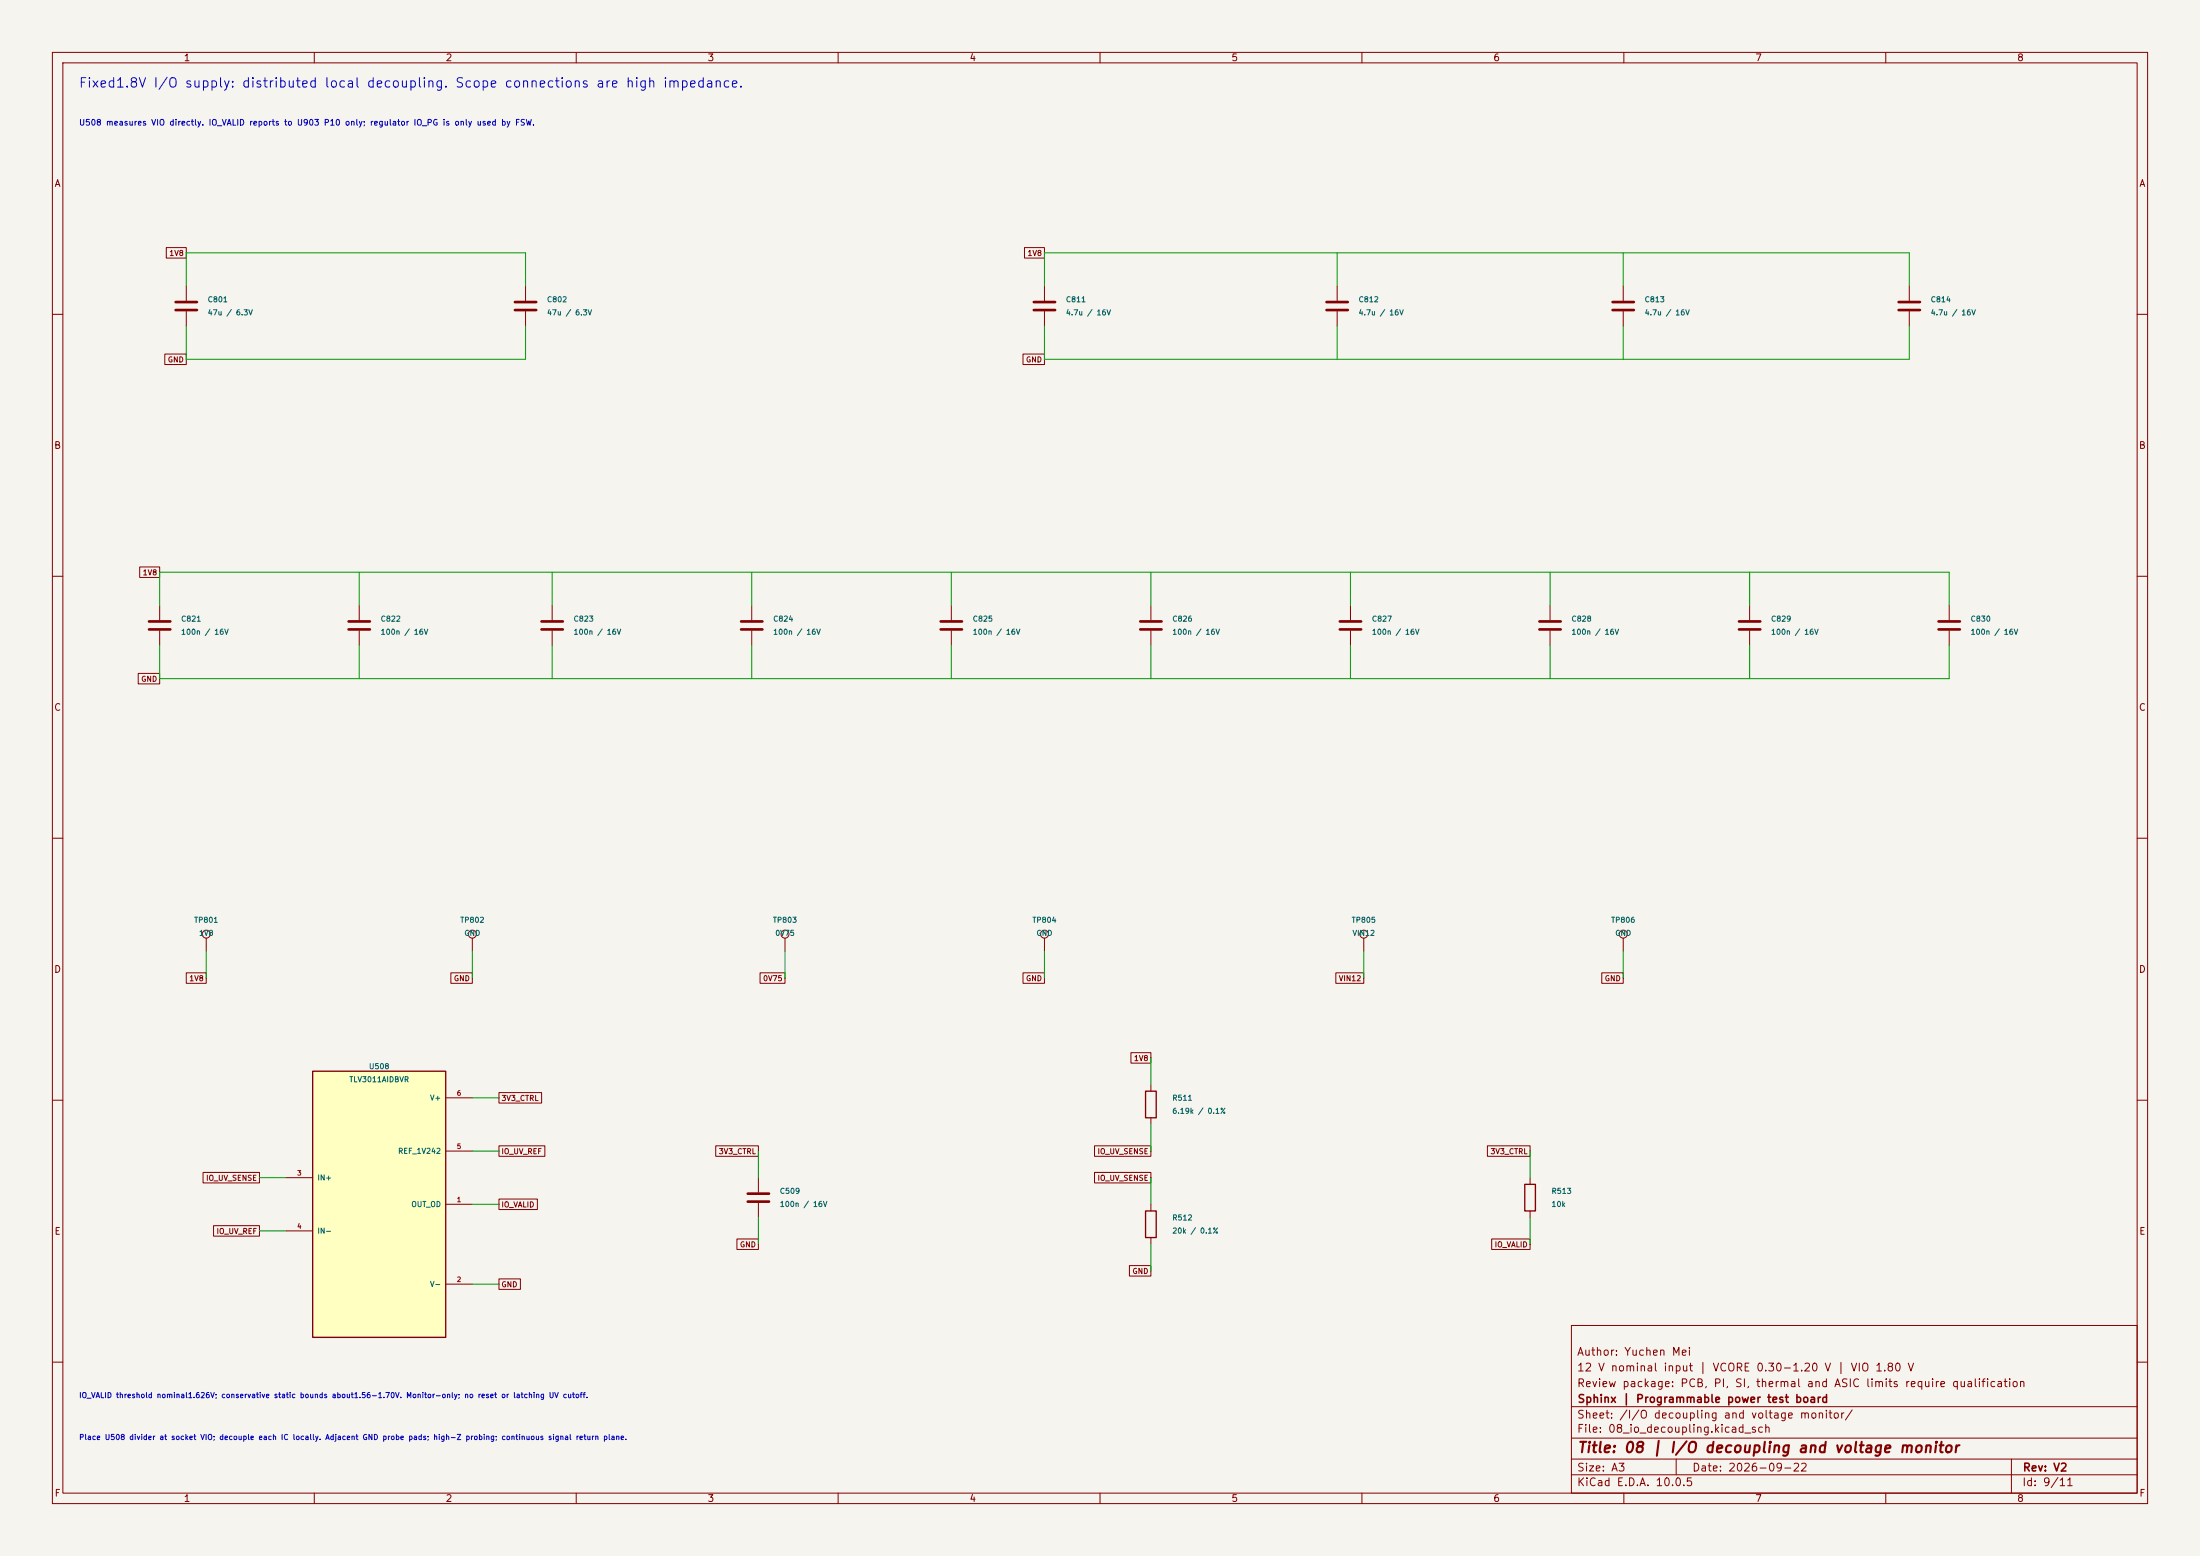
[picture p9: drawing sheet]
(kicad_sch (version 20250114) (generator "eeschema") (generator_version "10.0") (paper "A3")
    (title_block (title "08 | I/O decoupling and voltage monitor") (date "2026-09-22") (rev "V2")
    (company "Sphinx | Programmable power test board")
    (comment 1 "Review package: PCB, PI, SI, thermal and ASIC limits require qualification")
    (comment 2 "12 V nominal input | VCORE 0.30-1.20 V | VIO 1.80 V")
    (comment 3 "Author: Yuchen Mei"))
    (lib_symbols (symbol "Sphinx_V2:Connector__TestPoint"
 (pin_numbers (hide yes))
 (pin_names
  (offset 0.762) (hide yes))
 (exclude_from_sim no)
 (in_bom yes)
 (on_board yes)
 (in_pos_files yes)
 (duplicate_pin_numbers_are_jumpers no)
 (property "Reference" "TP" (at 0 6.858 0) (show_name no) (do_not_autoplace no) (effects (font (size 1.27 1.27))))
 (property "Value" "TestPoint" (at 0 5.08 0) (show_name no) (do_not_autoplace no) (effects (font (size 1.27 1.27))))
 (property "Footprint" "" (at 5.08 0 0) (show_name no) (do_not_autoplace no) (hide yes) (effects (font (size 1.27 1.27))))
 (property "Datasheet" "" (at 5.08 0 0) (show_name no) (do_not_autoplace no) (hide yes) (effects (font (size 1.27 1.27))))
 (property "Description" "test point" (at 0 0 0) (show_name no) (do_not_autoplace no) (hide yes) (effects (font (size 1.27 1.27))))
 (symbol "Connector__TestPoint_0_1"
  (circle (center 0 3.302) (radius 0.762) (stroke (width 0) (type default)) (fill (type none))))
 (symbol "Connector__TestPoint_1_1"
  (pin passive line (at 0 0 90) (length 2.54) (name "1" (effects (font (size 1.27 1.27)))) (number "1" (effects (font (size 1.27 1.27))))))
 (embedded_fonts no))(symbol "Sphinx_V2:Device__C"
 (pin_numbers (hide yes))
 (pin_names
  (offset 0.254))
 (exclude_from_sim no)
 (in_bom yes)
 (on_board yes)
 (in_pos_files yes)
 (duplicate_pin_numbers_are_jumpers no)
 (property "Reference" "C" (at 0.635 2.54 0) (show_name no) (do_not_autoplace no) (effects (font (size 1.27 1.27)) (justify left)))
 (property "Value" "C" (at 0.635 -2.54 0) (show_name no) (do_not_autoplace no) (effects (font (size 1.27 1.27)) (justify left)))
 (property "Footprint" "" (at 0.9652 -3.81 0) (show_name no) (do_not_autoplace no) (hide yes) (effects (font (size 1.27 1.27))))
 (property "Datasheet" "" (at 0 0 0) (show_name no) (do_not_autoplace no) (hide yes) (effects (font (size 1.27 1.27))))
 (property "Description" "Unpolarized capacitor" (at 0 0 0) (show_name no) (do_not_autoplace no) (hide yes) (effects (font (size 1.27 1.27))))
 (symbol "Device__C_0_1"
  (polyline (pts (xy -2.032 0.762) (xy 2.032 0.762)) (stroke (width 0.508) (type default)) (fill (type none)))
  (polyline (pts (xy -2.032 -0.762) (xy 2.032 -0.762)) (stroke (width 0.508) (type default)) (fill (type none))))
 (symbol "Device__C_1_1"
  (pin passive line (at 0 3.81 270) (length 2.794) (name "" (effects (font (size 1.27 1.27)))) (number "1" (effects (font (size 1.27 1.27)))))
  (pin passive line (at 0 -3.81 90) (length 2.794) (name "" (effects (font (size 1.27 1.27)))) (number "2" (effects (font (size 1.27 1.27))))))
 (embedded_fonts no))(symbol "Sphinx_V2:Device__R"
 (pin_numbers (hide yes))
 (pin_names
  (offset 0))
 (exclude_from_sim no)
 (in_bom yes)
 (on_board yes)
 (in_pos_files yes)
 (duplicate_pin_numbers_are_jumpers no)
 (property "Reference" "R" (at 2.032 0 90) (show_name no) (do_not_autoplace no) (effects (font (size 1.27 1.27))))
 (property "Value" "R" (at 0 0 90) (show_name no) (do_not_autoplace no) (effects (font (size 1.27 1.27))))
 (property "Footprint" "" (at -1.778 0 90) (show_name no) (do_not_autoplace no) (hide yes) (effects (font (size 1.27 1.27))))
 (property "Datasheet" "" (at 0 0 0) (show_name no) (do_not_autoplace no) (hide yes) (effects (font (size 1.27 1.27))))
 (property "Description" "Resistor" (at 0 0 0) (show_name no) (do_not_autoplace no) (hide yes) (effects (font (size 1.27 1.27))))
 (symbol "Device__R_0_1"
  (rectangle (start -1.016 -2.54) (end 1.016 2.54) (stroke (width 0.254) (type default)) (fill (type none))))
 (symbol "Device__R_1_1"
  (pin passive line (at 0 3.81 270) (length 1.27) (name "" (effects (font (size 1.27 1.27)))) (number "1" (effects (font (size 1.27 1.27)))))
  (pin passive line (at 0 -3.81 90) (length 1.27) (name "" (effects (font (size 1.27 1.27)))) (number "2" (effects (font (size 1.27 1.27))))))
 (embedded_fonts no))(symbol "Sphinx_V2:TLV3011" (pin_names (offset 0.8)) (exclude_from_sim no) (in_bom yes) (on_board yes)
(property "Reference" "U" (at 0 28.4 0) (effects (font (size 1.0 1.0))  ))
(property "Value" "TLV3011" (at 0 26.4 0) (effects (font (size 1.0 1.0))  ))
(property "Footprint" "" (at 0 0 0) (effects (font (size 1.0 1.0))  (hide yes)))
(property "Datasheet" "" (at 0 0 0) (effects (font (size 1.0 1.0))  (hide yes)))
(property "Description" "" (at 0 0 0) (effects (font (size 1.0 1.0))  (hide yes)))
(symbol "TLV3011_0_1" (rectangle (start -12.7 25.4) (end 12.7 -25.4) (stroke (width 0.254) (type default)) (fill (type background))))
(symbol "TLV3011_1_1"
(pin input line (at -17.78 5.08 0) (length 5.08)  (name "IN+" (effects (font (size 1 1))  )) (number "3" (effects (font (size 0.9 0.9))  )))
(pin input line (at -17.78 -5.08 0) (length 5.08)  (name "IN-" (effects (font (size 1 1))  )) (number "4" (effects (font (size 0.9 0.9))  )))
(pin output line (at 17.78 10.16 180) (length 5.08)  (name "REF_1V242" (effects (font (size 1 1))  )) (number "5" (effects (font (size 0.9 0.9))  )))
(pin open_collector line (at 17.78 0 180) (length 5.08)  (name "OUT_OD" (effects (font (size 1 1))  )) (number "1" (effects (font (size 0.9 0.9))  )))
(pin power_in line (at 17.78 20.32 180) (length 5.08)  (name "V+" (effects (font (size 1 1))  )) (number "6" (effects (font (size 0.9 0.9))  )))
(pin power_in line (at 17.78 -15.24 180) (length 5.08)  (name "V-" (effects (font (size 1 1))  )) (number "2" (effects (font (size 0.9 0.9))  ))))))
    (text "Fixed1.8V I/O supply: distributed local decoupling. Scope connections are high impedance." (at 15 15 0) (effects (font (size 1.8 1.8)) (justify left top) ))
(text "U508 measures VIO directly. IO_VALID reports to U903 P10 only; regulator IO_PG is only used by FSW." (at 15 23 0) (effects (font (size 1.1 1.1)) (justify left top) ))
(symbol (lib_id "Sphinx_V2:Device__C") (at 35.56 58.42 0) (unit 1) (exclude_from_sim no) (in_bom yes) (on_board yes) (dnp no)
(property "Reference" "C801" (at 39.56 57.17 0) (effects (font (size 1.0 1.0)) (justify left) ))
(property "Value" "47u / 6.3V" (at 39.56 59.67 0) (effects (font (size 1.0 1.0)) (justify left) ))
(property "Footprint" "Sphinx_V2:Capacitor_SMD__C_1206_3216Metric" (at 35.56 58.42 0) (effects (font (size 1.0 1.0))  (hide yes)))
(property "Datasheet" "https://www.farnell.com/datasheets/1469229.pdf" (at 35.56 58.42 0) (effects (font (size 1.0 1.0))  (hide yes)))
(property "MPN" "GRM31CR60J476ME19L" (at 35.56 58.42 0) (effects (font (size 1.0 1.0))  (hide yes)))
(property "Description" "47uF +/-20% 6.3V X5R 1206" (at 35.56 58.42 0) (effects (font (size 1.0 1.0))  (hide yes)))
(pin "1")
(pin "2") )
(symbol (lib_id "Sphinx_V2:Device__C") (at 100.33 58.42 0) (unit 1) (exclude_from_sim no) (in_bom yes) (on_board yes) (dnp no)
(property "Reference" "C802" (at 104.33 57.17 0) (effects (font (size 1.0 1.0)) (justify left) ))
(property "Value" "47u / 6.3V" (at 104.33 59.67 0) (effects (font (size 1.0 1.0)) (justify left) ))
(property "Footprint" "Sphinx_V2:Capacitor_SMD__C_1206_3216Metric" (at 100.33 58.42 0) (effects (font (size 1.0 1.0))  (hide yes)))
(property "Datasheet" "https://www.farnell.com/datasheets/1469229.pdf" (at 100.33 58.42 0) (effects (font (size 1.0 1.0))  (hide yes)))
(property "MPN" "GRM31CR60J476ME19L" (at 100.33 58.42 0) (effects (font (size 1.0 1.0))  (hide yes)))
(property "Description" "47uF +/-20% 6.3V X5R 1206" (at 100.33 58.42 0) (effects (font (size 1.0 1.0))  (hide yes)))
(pin "1")
(pin "2") )
(wire (pts (xy 35.56 48.26) (xy 100.33 48.26)) (stroke (width 0) (type default)))
(global_label "1V8" (shape passive) (at 35.56 48.26 180) (effects (font (size 1.0 1.0)) (justify right) ) (property "Intersheetrefs" "${INTERSHEET_REFS}" (at 35.56 48.26 180) (effects (font (size 0.8 0.8))  (hide yes))))
(wire (pts (xy 35.56 54.61) (xy 35.56 48.26)) (stroke (width 0) (type default)))
(wire (pts (xy 100.33 54.61) (xy 100.33 48.26)) (stroke (width 0) (type default)))
(wire (pts (xy 35.56 68.58) (xy 100.33 68.58)) (stroke (width 0) (type default)))
(global_label "GND" (shape passive) (at 35.56 68.58 180) (effects (font (size 1.0 1.0)) (justify right) ) (property "Intersheetrefs" "${INTERSHEET_REFS}" (at 35.56 68.58 180) (effects (font (size 0.8 0.8))  (hide yes))))
(wire (pts (xy 35.56 62.23) (xy 35.56 68.58)) (stroke (width 0) (type default)))
(wire (pts (xy 100.33 62.23) (xy 100.33 68.58)) (stroke (width 0) (type default)))
(symbol (lib_id "Sphinx_V2:Device__C") (at 199.39 58.42 0) (unit 1) (exclude_from_sim no) (in_bom yes) (on_board yes) (dnp no)
(property "Reference" "C811" (at 203.39 57.17 0) (effects (font (size 1.0 1.0)) (justify left) ))
(property "Value" "4.7u / 16V" (at 203.39 59.67 0) (effects (font (size 1.0 1.0)) (justify left) ))
(property "Footprint" "Sphinx_V2:Capacitor_SMD__C_0603_1608Metric" (at 199.39 58.42 0) (effects (font (size 1.0 1.0))  (hide yes)))
(property "Datasheet" "https://product.samsungsem.com/mlcc/CL10A475KO8NNN.do" (at 199.39 58.42 0) (effects (font (size 1.0 1.0))  (hide yes)))
(property "MPN" "CL10A475KO8NNNC" (at 199.39 58.42 0) (effects (font (size 1.0 1.0))  (hide yes)))
(property "Description" "4.7uF +/-10% 16V X5R 0603" (at 199.39 58.42 0) (effects (font (size 1.0 1.0))  (hide yes)))
(pin "1")
(pin "2") )
(symbol (lib_id "Sphinx_V2:Device__C") (at 255.27 58.42 0) (unit 1) (exclude_from_sim no) (in_bom yes) (on_board yes) (dnp no)
(property "Reference" "C812" (at 259.27 57.17 0) (effects (font (size 1.0 1.0)) (justify left) ))
(property "Value" "4.7u / 16V" (at 259.27 59.67 0) (effects (font (size 1.0 1.0)) (justify left) ))
(property "Footprint" "Sphinx_V2:Capacitor_SMD__C_0603_1608Metric" (at 255.27 58.42 0) (effects (font (size 1.0 1.0))  (hide yes)))
(property "Datasheet" "https://product.samsungsem.com/mlcc/CL10A475KO8NNN.do" (at 255.27 58.42 0) (effects (font (size 1.0 1.0))  (hide yes)))
(property "MPN" "CL10A475KO8NNNC" (at 255.27 58.42 0) (effects (font (size 1.0 1.0))  (hide yes)))
(property "Description" "4.7uF +/-10% 16V X5R 0603" (at 255.27 58.42 0) (effects (font (size 1.0 1.0))  (hide yes)))
(pin "1")
(pin "2") )
(symbol (lib_id "Sphinx_V2:Device__C") (at 309.88 58.42 0) (unit 1) (exclude_from_sim no) (in_bom yes) (on_board yes) (dnp no)
(property "Reference" "C813" (at 313.88 57.17 0) (effects (font (size 1.0 1.0)) (justify left) ))
(property "Value" "4.7u / 16V" (at 313.88 59.67 0) (effects (font (size 1.0 1.0)) (justify left) ))
(property "Footprint" "Sphinx_V2:Capacitor_SMD__C_0603_1608Metric" (at 309.88 58.42 0) (effects (font (size 1.0 1.0))  (hide yes)))
(property "Datasheet" "https://product.samsungsem.com/mlcc/CL10A475KO8NNN.do" (at 309.88 58.42 0) (effects (font (size 1.0 1.0))  (hide yes)))
(property "MPN" "CL10A475KO8NNNC" (at 309.88 58.42 0) (effects (font (size 1.0 1.0))  (hide yes)))
(property "Description" "4.7uF +/-10% 16V X5R 0603" (at 309.88 58.42 0) (effects (font (size 1.0 1.0))  (hide yes)))
(pin "1")
(pin "2") )
(symbol (lib_id "Sphinx_V2:Device__C") (at 364.49 58.42 0) (unit 1) (exclude_from_sim no) (in_bom yes) (on_board yes) (dnp no)
(property "Reference" "C814" (at 368.49 57.17 0) (effects (font (size 1.0 1.0)) (justify left) ))
(property "Value" "4.7u / 16V" (at 368.49 59.67 0) (effects (font (size 1.0 1.0)) (justify left) ))
(property "Footprint" "Sphinx_V2:Capacitor_SMD__C_0603_1608Metric" (at 364.49 58.42 0) (effects (font (size 1.0 1.0))  (hide yes)))
(property "Datasheet" "https://product.samsungsem.com/mlcc/CL10A475KO8NNN.do" (at 364.49 58.42 0) (effects (font (size 1.0 1.0))  (hide yes)))
(property "MPN" "CL10A475KO8NNNC" (at 364.49 58.42 0) (effects (font (size 1.0 1.0))  (hide yes)))
(property "Description" "4.7uF +/-10% 16V X5R 0603" (at 364.49 58.42 0) (effects (font (size 1.0 1.0))  (hide yes)))
(pin "1")
(pin "2") )
(wire (pts (xy 199.39 48.26) (xy 364.49 48.26)) (stroke (width 0) (type default)))
(global_label "1V8" (shape passive) (at 199.39 48.26 180) (effects (font (size 1.0 1.0)) (justify right) ) (property "Intersheetrefs" "${INTERSHEET_REFS}" (at 199.39 48.26 180) (effects (font (size 0.8 0.8))  (hide yes))))
(wire (pts (xy 199.39 54.61) (xy 199.39 48.26)) (stroke (width 0) (type default)))
(wire (pts (xy 255.27 54.61) (xy 255.27 48.26)) (stroke (width 0) (type default)))
(junction (at 255.27 48.26) (diameter 0) (color 0 0 0 0))
(wire (pts (xy 309.88 54.61) (xy 309.88 48.26)) (stroke (width 0) (type default)))
(junction (at 309.88 48.26) (diameter 0) (color 0 0 0 0))
(wire (pts (xy 364.49 54.61) (xy 364.49 48.26)) (stroke (width 0) (type default)))
(wire (pts (xy 199.39 68.58) (xy 364.49 68.58)) (stroke (width 0) (type default)))
(global_label "GND" (shape passive) (at 199.39 68.58 180) (effects (font (size 1.0 1.0)) (justify right) ) (property "Intersheetrefs" "${INTERSHEET_REFS}" (at 199.39 68.58 180) (effects (font (size 0.8 0.8))  (hide yes))))
(wire (pts (xy 199.39 62.23) (xy 199.39 68.58)) (stroke (width 0) (type default)))
(wire (pts (xy 255.27 62.23) (xy 255.27 68.58)) (stroke (width 0) (type default)))
(junction (at 255.27 68.58) (diameter 0) (color 0 0 0 0))
(wire (pts (xy 309.88 62.23) (xy 309.88 68.58)) (stroke (width 0) (type default)))
(junction (at 309.88 68.58) (diameter 0) (color 0 0 0 0))
(wire (pts (xy 364.49 62.23) (xy 364.49 68.58)) (stroke (width 0) (type default)))
(symbol (lib_id "Sphinx_V2:Device__C") (at 30.48 119.38 0) (unit 1) (exclude_from_sim no) (in_bom yes) (on_board yes) (dnp no)
(property "Reference" "C821" (at 34.48 118.13 0) (effects (font (size 1.0 1.0)) (justify left) ))
(property "Value" "100n / 16V" (at 34.48 120.63 0) (effects (font (size 1.0 1.0)) (justify left) ))
(property "Footprint" "Sphinx_V2:Capacitor_SMD__C_0402_1005Metric" (at 30.48 119.38 0) (effects (font (size 1.0 1.0))  (hide yes)))
(property "Datasheet" "https://product.samsungsem.com/mlcc/CL05B104KO5NNN.do" (at 30.48 119.38 0) (effects (font (size 1.0 1.0))  (hide yes)))
(property "MPN" "CL05B104KO5NNNC" (at 30.48 119.38 0) (effects (font (size 1.0 1.0))  (hide yes)))
(property "Description" "100nF +/-10% 16V X7R 0402" (at 30.48 119.38 0) (effects (font (size 1.0 1.0))  (hide yes)))
(pin "1")
(pin "2") )
(symbol (lib_id "Sphinx_V2:Device__C") (at 68.58 119.38 0) (unit 1) (exclude_from_sim no) (in_bom yes) (on_board yes) (dnp no)
(property "Reference" "C822" (at 72.58 118.13 0) (effects (font (size 1.0 1.0)) (justify left) ))
(property "Value" "100n / 16V" (at 72.58 120.63 0) (effects (font (size 1.0 1.0)) (justify left) ))
(property "Footprint" "Sphinx_V2:Capacitor_SMD__C_0402_1005Metric" (at 68.58 119.38 0) (effects (font (size 1.0 1.0))  (hide yes)))
(property "Datasheet" "https://product.samsungsem.com/mlcc/CL05B104KO5NNN.do" (at 68.58 119.38 0) (effects (font (size 1.0 1.0))  (hide yes)))
(property "MPN" "CL05B104KO5NNNC" (at 68.58 119.38 0) (effects (font (size 1.0 1.0))  (hide yes)))
(property "Description" "100nF +/-10% 16V X7R 0402" (at 68.58 119.38 0) (effects (font (size 1.0 1.0))  (hide yes)))
(pin "1")
(pin "2") )
(symbol (lib_id "Sphinx_V2:Device__C") (at 105.41 119.38 0) (unit 1) (exclude_from_sim no) (in_bom yes) (on_board yes) (dnp no)
(property "Reference" "C823" (at 109.41 118.13 0) (effects (font (size 1.0 1.0)) (justify left) ))
(property "Value" "100n / 16V" (at 109.41 120.63 0) (effects (font (size 1.0 1.0)) (justify left) ))
(property "Footprint" "Sphinx_V2:Capacitor_SMD__C_0402_1005Metric" (at 105.41 119.38 0) (effects (font (size 1.0 1.0))  (hide yes)))
(property "Datasheet" "https://product.samsungsem.com/mlcc/CL05B104KO5NNN.do" (at 105.41 119.38 0) (effects (font (size 1.0 1.0))  (hide yes)))
(property "MPN" "CL05B104KO5NNNC" (at 105.41 119.38 0) (effects (font (size 1.0 1.0))  (hide yes)))
(property "Description" "100nF +/-10% 16V X7R 0402" (at 105.41 119.38 0) (effects (font (size 1.0 1.0))  (hide yes)))
(pin "1")
(pin "2") )
(symbol (lib_id "Sphinx_V2:Device__C") (at 143.51 119.38 0) (unit 1) (exclude_from_sim no) (in_bom yes) (on_board yes) (dnp no)
(property "Reference" "C824" (at 147.51 118.13 0) (effects (font (size 1.0 1.0)) (justify left) ))
(property "Value" "100n / 16V" (at 147.51 120.63 0) (effects (font (size 1.0 1.0)) (justify left) ))
(property "Footprint" "Sphinx_V2:Capacitor_SMD__C_0402_1005Metric" (at 143.51 119.38 0) (effects (font (size 1.0 1.0))  (hide yes)))
(property "Datasheet" "https://product.samsungsem.com/mlcc/CL05B104KO5NNN.do" (at 143.51 119.38 0) (effects (font (size 1.0 1.0))  (hide yes)))
(property "MPN" "CL05B104KO5NNNC" (at 143.51 119.38 0) (effects (font (size 1.0 1.0))  (hide yes)))
(property "Description" "100nF +/-10% 16V X7R 0402" (at 143.51 119.38 0) (effects (font (size 1.0 1.0))  (hide yes)))
(pin "1")
(pin "2") )
(symbol (lib_id "Sphinx_V2:Device__C") (at 181.61 119.38 0) (unit 1) (exclude_from_sim no) (in_bom yes) (on_board yes) (dnp no)
(property "Reference" "C825" (at 185.61 118.13 0) (effects (font (size 1.0 1.0)) (justify left) ))
(property "Value" "100n / 16V" (at 185.61 120.63 0) (effects (font (size 1.0 1.0)) (justify left) ))
(property "Footprint" "Sphinx_V2:Capacitor_SMD__C_0402_1005Metric" (at 181.61 119.38 0) (effects (font (size 1.0 1.0))  (hide yes)))
(property "Datasheet" "https://product.samsungsem.com/mlcc/CL05B104KO5NNN.do" (at 181.61 119.38 0) (effects (font (size 1.0 1.0))  (hide yes)))
(property "MPN" "CL05B104KO5NNNC" (at 181.61 119.38 0) (effects (font (size 1.0 1.0))  (hide yes)))
(property "Description" "100nF +/-10% 16V X7R 0402" (at 181.61 119.38 0) (effects (font (size 1.0 1.0))  (hide yes)))
(pin "1")
(pin "2") )
(symbol (lib_id "Sphinx_V2:Device__C") (at 219.71 119.38 0) (unit 1) (exclude_from_sim no) (in_bom yes) (on_board yes) (dnp no)
(property "Reference" "C826" (at 223.71 118.13 0) (effects (font (size 1.0 1.0)) (justify left) ))
(property "Value" "100n / 16V" (at 223.71 120.63 0) (effects (font (size 1.0 1.0)) (justify left) ))
(property "Footprint" "Sphinx_V2:Capacitor_SMD__C_0402_1005Metric" (at 219.71 119.38 0) (effects (font (size 1.0 1.0))  (hide yes)))
(property "Datasheet" "https://product.samsungsem.com/mlcc/CL05B104KO5NNN.do" (at 219.71 119.38 0) (effects (font (size 1.0 1.0))  (hide yes)))
(property "MPN" "CL05B104KO5NNNC" (at 219.71 119.38 0) (effects (font (size 1.0 1.0))  (hide yes)))
(property "Description" "100nF +/-10% 16V X7R 0402" (at 219.71 119.38 0) (effects (font (size 1.0 1.0))  (hide yes)))
(pin "1")
(pin "2") )
(symbol (lib_id "Sphinx_V2:Device__C") (at 257.81 119.38 0) (unit 1) (exclude_from_sim no) (in_bom yes) (on_board yes) (dnp no)
(property "Reference" "C827" (at 261.81 118.13 0) (effects (font (size 1.0 1.0)) (justify left) ))
(property "Value" "100n / 16V" (at 261.81 120.63 0) (effects (font (size 1.0 1.0)) (justify left) ))
(property "Footprint" "Sphinx_V2:Capacitor_SMD__C_0402_1005Metric" (at 257.81 119.38 0) (effects (font (size 1.0 1.0))  (hide yes)))
(property "Datasheet" "https://product.samsungsem.com/mlcc/CL05B104KO5NNN.do" (at 257.81 119.38 0) (effects (font (size 1.0 1.0))  (hide yes)))
(property "MPN" "CL05B104KO5NNNC" (at 257.81 119.38 0) (effects (font (size 1.0 1.0))  (hide yes)))
(property "Description" "100nF +/-10% 16V X7R 0402" (at 257.81 119.38 0) (effects (font (size 1.0 1.0))  (hide yes)))
(pin "1")
(pin "2") )
(symbol (lib_id "Sphinx_V2:Device__C") (at 295.91 119.38 0) (unit 1) (exclude_from_sim no) (in_bom yes) (on_board yes) (dnp no)
(property "Reference" "C828" (at 299.91 118.13 0) (effects (font (size 1.0 1.0)) (justify left) ))
(property "Value" "100n / 16V" (at 299.91 120.63 0) (effects (font (size 1.0 1.0)) (justify left) ))
(property "Footprint" "Sphinx_V2:Capacitor_SMD__C_0402_1005Metric" (at 295.91 119.38 0) (effects (font (size 1.0 1.0))  (hide yes)))
(property "Datasheet" "https://product.samsungsem.com/mlcc/CL05B104KO5NNN.do" (at 295.91 119.38 0) (effects (font (size 1.0 1.0))  (hide yes)))
(property "MPN" "CL05B104KO5NNNC" (at 295.91 119.38 0) (effects (font (size 1.0 1.0))  (hide yes)))
(property "Description" "100nF +/-10% 16V X7R 0402" (at 295.91 119.38 0) (effects (font (size 1.0 1.0))  (hide yes)))
(pin "1")
(pin "2") )
(symbol (lib_id "Sphinx_V2:Device__C") (at 334.01 119.38 0) (unit 1) (exclude_from_sim no) (in_bom yes) (on_board yes) (dnp no)
(property "Reference" "C829" (at 338.01 118.13 0) (effects (font (size 1.0 1.0)) (justify left) ))
(property "Value" "100n / 16V" (at 338.01 120.63 0) (effects (font (size 1.0 1.0)) (justify left) ))
(property "Footprint" "Sphinx_V2:Capacitor_SMD__C_0402_1005Metric" (at 334.01 119.38 0) (effects (font (size 1.0 1.0))  (hide yes)))
(property "Datasheet" "https://product.samsungsem.com/mlcc/CL05B104KO5NNN.do" (at 334.01 119.38 0) (effects (font (size 1.0 1.0))  (hide yes)))
(property "MPN" "CL05B104KO5NNNC" (at 334.01 119.38 0) (effects (font (size 1.0 1.0))  (hide yes)))
(property "Description" "100nF +/-10% 16V X7R 0402" (at 334.01 119.38 0) (effects (font (size 1.0 1.0))  (hide yes)))
(pin "1")
(pin "2") )
(symbol (lib_id "Sphinx_V2:Device__C") (at 372.11 119.38 0) (unit 1) (exclude_from_sim no) (in_bom yes) (on_board yes) (dnp no)
(property "Reference" "C830" (at 376.11 118.13 0) (effects (font (size 1.0 1.0)) (justify left) ))
(property "Value" "100n / 16V" (at 376.11 120.63 0) (effects (font (size 1.0 1.0)) (justify left) ))
(property "Footprint" "Sphinx_V2:Capacitor_SMD__C_0402_1005Metric" (at 372.11 119.38 0) (effects (font (size 1.0 1.0))  (hide yes)))
(property "Datasheet" "https://product.samsungsem.com/mlcc/CL05B104KO5NNN.do" (at 372.11 119.38 0) (effects (font (size 1.0 1.0))  (hide yes)))
(property "MPN" "CL05B104KO5NNNC" (at 372.11 119.38 0) (effects (font (size 1.0 1.0))  (hide yes)))
(property "Description" "100nF +/-10% 16V X7R 0402" (at 372.11 119.38 0) (effects (font (size 1.0 1.0))  (hide yes)))
(pin "1")
(pin "2") )
(wire (pts (xy 30.48 109.22) (xy 372.11 109.22)) (stroke (width 0) (type default)))
(global_label "1V8" (shape passive) (at 30.48 109.22 180) (effects (font (size 1.0 1.0)) (justify right) ) (property "Intersheetrefs" "${INTERSHEET_REFS}" (at 30.48 109.22 180) (effects (font (size 0.8 0.8))  (hide yes))))
(wire (pts (xy 30.48 115.57) (xy 30.48 109.22)) (stroke (width 0) (type default)))
(wire (pts (xy 68.58 115.57) (xy 68.58 109.22)) (stroke (width 0) (type default)))
(junction (at 68.58 109.22) (diameter 0) (color 0 0 0 0))
(wire (pts (xy 105.41 115.57) (xy 105.41 109.22)) (stroke (width 0) (type default)))
(junction (at 105.41 109.22) (diameter 0) (color 0 0 0 0))
(wire (pts (xy 143.51 115.57) (xy 143.51 109.22)) (stroke (width 0) (type default)))
(junction (at 143.51 109.22) (diameter 0) (color 0 0 0 0))
(wire (pts (xy 181.61 115.57) (xy 181.61 109.22)) (stroke (width 0) (type default)))
(junction (at 181.61 109.22) (diameter 0) (color 0 0 0 0))
(wire (pts (xy 219.71 115.57) (xy 219.71 109.22)) (stroke (width 0) (type default)))
(junction (at 219.71 109.22) (diameter 0) (color 0 0 0 0))
(wire (pts (xy 257.81 115.57) (xy 257.81 109.22)) (stroke (width 0) (type default)))
(junction (at 257.81 109.22) (diameter 0) (color 0 0 0 0))
(wire (pts (xy 295.91 115.57) (xy 295.91 109.22)) (stroke (width 0) (type default)))
(junction (at 295.91 109.22) (diameter 0) (color 0 0 0 0))
(wire (pts (xy 334.01 115.57) (xy 334.01 109.22)) (stroke (width 0) (type default)))
(junction (at 334.01 109.22) (diameter 0) (color 0 0 0 0))
(wire (pts (xy 372.11 115.57) (xy 372.11 109.22)) (stroke (width 0) (type default)))
(wire (pts (xy 30.48 129.54) (xy 372.11 129.54)) (stroke (width 0) (type default)))
(global_label "GND" (shape passive) (at 30.48 129.54 180) (effects (font (size 1.0 1.0)) (justify right) ) (property "Intersheetrefs" "${INTERSHEET_REFS}" (at 30.48 129.54 180) (effects (font (size 0.8 0.8))  (hide yes))))
(wire (pts (xy 30.48 123.19) (xy 30.48 129.54)) (stroke (width 0) (type default)))
(wire (pts (xy 68.58 123.19) (xy 68.58 129.54)) (stroke (width 0) (type default)))
(junction (at 68.58 129.54) (diameter 0) (color 0 0 0 0))
(wire (pts (xy 105.41 123.19) (xy 105.41 129.54)) (stroke (width 0) (type default)))
(junction (at 105.41 129.54) (diameter 0) (color 0 0 0 0))
(wire (pts (xy 143.51 123.19) (xy 143.51 129.54)) (stroke (width 0) (type default)))
(junction (at 143.51 129.54) (diameter 0) (color 0 0 0 0))
(wire (pts (xy 181.61 123.19) (xy 181.61 129.54)) (stroke (width 0) (type default)))
(junction (at 181.61 129.54) (diameter 0) (color 0 0 0 0))
(wire (pts (xy 219.71 123.19) (xy 219.71 129.54)) (stroke (width 0) (type default)))
(junction (at 219.71 129.54) (diameter 0) (color 0 0 0 0))
(wire (pts (xy 257.81 123.19) (xy 257.81 129.54)) (stroke (width 0) (type default)))
(junction (at 257.81 129.54) (diameter 0) (color 0 0 0 0))
(wire (pts (xy 295.91 123.19) (xy 295.91 129.54)) (stroke (width 0) (type default)))
(junction (at 295.91 129.54) (diameter 0) (color 0 0 0 0))
(wire (pts (xy 334.01 123.19) (xy 334.01 129.54)) (stroke (width 0) (type default)))
(junction (at 334.01 129.54) (diameter 0) (color 0 0 0 0))
(wire (pts (xy 372.11 123.19) (xy 372.11 129.54)) (stroke (width 0) (type default)))
(symbol (lib_id "Sphinx_V2:Connector__TestPoint") (at 39.37 181.61 0) (unit 1) (exclude_from_sim no) (in_bom yes) (on_board yes) (dnp no)
(property "Reference" "TP801" (at 39.37 175.61 0) (effects (font (size 1.0 1.0))  ))
(property "Value" "1V8" (at 39.37 178.11 0) (effects (font (size 1.0 1.0))  ))
(property "Footprint" "Sphinx_V2:TestPoint__TestPoint_Pad_D1.0mm" (at 39.37 181.61 0) (effects (font (size 1.0 1.0))  (hide yes)))
(property "Datasheet" "" (at 39.37 181.61 0) (effects (font (size 1.0 1.0))  (hide yes)))
(property "MPN" "" (at 39.37 181.61 0) (effects (font (size 1.0 1.0))  (hide yes)))
(property "Description" "" (at 39.37 181.61 0) (effects (font (size 1.0 1.0))  (hide yes)))
(pin "1") )
(wire (pts (xy 39.37 181.61) (xy 39.37 186.69)) (stroke (width 0) (type default)))
(global_label "1V8" (shape passive) (at 39.37 186.69 180) (effects (font (size 1.0 1.0)) (justify right) ) (property "Intersheetrefs" "${INTERSHEET_REFS}" (at 39.37 186.69 180) (effects (font (size 0.8 0.8))  (hide yes))))
(symbol (lib_id "Sphinx_V2:Connector__TestPoint") (at 90.17 181.61 0) (unit 1) (exclude_from_sim no) (in_bom yes) (on_board yes) (dnp no)
(property "Reference" "TP802" (at 90.17 175.61 0) (effects (font (size 1.0 1.0))  ))
(property "Value" "GND" (at 90.17 178.11 0) (effects (font (size 1.0 1.0))  ))
(property "Footprint" "Sphinx_V2:TestPoint__TestPoint_Pad_D1.0mm" (at 90.17 181.61 0) (effects (font (size 1.0 1.0))  (hide yes)))
(property "Datasheet" "" (at 90.17 181.61 0) (effects (font (size 1.0 1.0))  (hide yes)))
(property "MPN" "" (at 90.17 181.61 0) (effects (font (size 1.0 1.0))  (hide yes)))
(property "Description" "" (at 90.17 181.61 0) (effects (font (size 1.0 1.0))  (hide yes)))
(pin "1") )
(wire (pts (xy 90.17 181.61) (xy 90.17 186.69)) (stroke (width 0) (type default)))
(global_label "GND" (shape passive) (at 90.17 186.69 180) (effects (font (size 1.0 1.0)) (justify right) ) (property "Intersheetrefs" "${INTERSHEET_REFS}" (at 90.17 186.69 180) (effects (font (size 0.8 0.8))  (hide yes))))
(symbol (lib_id "Sphinx_V2:Connector__TestPoint") (at 149.86 181.61 0) (unit 1) (exclude_from_sim no) (in_bom yes) (on_board yes) (dnp no)
(property "Reference" "TP803" (at 149.86 175.61 0) (effects (font (size 1.0 1.0))  ))
(property "Value" "0V75" (at 149.86 178.11 0) (effects (font (size 1.0 1.0))  ))
(property "Footprint" "Sphinx_V2:TestPoint__TestPoint_Pad_D1.0mm" (at 149.86 181.61 0) (effects (font (size 1.0 1.0))  (hide yes)))
(property "Datasheet" "" (at 149.86 181.61 0) (effects (font (size 1.0 1.0))  (hide yes)))
(property "MPN" "" (at 149.86 181.61 0) (effects (font (size 1.0 1.0))  (hide yes)))
(property "Description" "" (at 149.86 181.61 0) (effects (font (size 1.0 1.0))  (hide yes)))
(pin "1") )
(wire (pts (xy 149.86 181.61) (xy 149.86 186.69)) (stroke (width 0) (type default)))
(global_label "0V75" (shape passive) (at 149.86 186.69 180) (effects (font (size 1.0 1.0)) (justify right) ) (property "Intersheetrefs" "${INTERSHEET_REFS}" (at 149.86 186.69 180) (effects (font (size 0.8 0.8))  (hide yes))))
(symbol (lib_id "Sphinx_V2:Connector__TestPoint") (at 199.39 181.61 0) (unit 1) (exclude_from_sim no) (in_bom yes) (on_board yes) (dnp no)
(property "Reference" "TP804" (at 199.39 175.61 0) (effects (font (size 1.0 1.0))  ))
(property "Value" "GND" (at 199.39 178.11 0) (effects (font (size 1.0 1.0))  ))
(property "Footprint" "Sphinx_V2:TestPoint__TestPoint_Pad_D1.0mm" (at 199.39 181.61 0) (effects (font (size 1.0 1.0))  (hide yes)))
(property "Datasheet" "" (at 199.39 181.61 0) (effects (font (size 1.0 1.0))  (hide yes)))
(property "MPN" "" (at 199.39 181.61 0) (effects (font (size 1.0 1.0))  (hide yes)))
(property "Description" "" (at 199.39 181.61 0) (effects (font (size 1.0 1.0))  (hide yes)))
(pin "1") )
(wire (pts (xy 199.39 181.61) (xy 199.39 186.69)) (stroke (width 0) (type default)))
(global_label "GND" (shape passive) (at 199.39 186.69 180) (effects (font (size 1.0 1.0)) (justify right) ) (property "Intersheetrefs" "${INTERSHEET_REFS}" (at 199.39 186.69 180) (effects (font (size 0.8 0.8))  (hide yes))))
(symbol (lib_id "Sphinx_V2:Connector__TestPoint") (at 260.35 181.61 0) (unit 1) (exclude_from_sim no) (in_bom yes) (on_board yes) (dnp no)
(property "Reference" "TP805" (at 260.35 175.61 0) (effects (font (size 1.0 1.0))  ))
(property "Value" "VIN12" (at 260.35 178.11 0) (effects (font (size 1.0 1.0))  ))
(property "Footprint" "Sphinx_V2:TestPoint__TestPoint_Pad_D1.0mm" (at 260.35 181.61 0) (effects (font (size 1.0 1.0))  (hide yes)))
(property "Datasheet" "" (at 260.35 181.61 0) (effects (font (size 1.0 1.0))  (hide yes)))
(property "MPN" "" (at 260.35 181.61 0) (effects (font (size 1.0 1.0))  (hide yes)))
(property "Description" "" (at 260.35 181.61 0) (effects (font (size 1.0 1.0))  (hide yes)))
(pin "1") )
(wire (pts (xy 260.35 181.61) (xy 260.35 186.69)) (stroke (width 0) (type default)))
(global_label "VIN12" (shape passive) (at 260.35 186.69 180) (effects (font (size 1.0 1.0)) (justify right) ) (property "Intersheetrefs" "${INTERSHEET_REFS}" (at 260.35 186.69 180) (effects (font (size 0.8 0.8))  (hide yes))))
(symbol (lib_id "Sphinx_V2:Connector__TestPoint") (at 309.88 181.61 0) (unit 1) (exclude_from_sim no) (in_bom yes) (on_board yes) (dnp no)
(property "Reference" "TP806" (at 309.88 175.61 0) (effects (font (size 1.0 1.0))  ))
(property "Value" "GND" (at 309.88 178.11 0) (effects (font (size 1.0 1.0))  ))
(property "Footprint" "Sphinx_V2:TestPoint__TestPoint_Pad_D1.0mm" (at 309.88 181.61 0) (effects (font (size 1.0 1.0))  (hide yes)))
(property "Datasheet" "" (at 309.88 181.61 0) (effects (font (size 1.0 1.0))  (hide yes)))
(property "MPN" "" (at 309.88 181.61 0) (effects (font (size 1.0 1.0))  (hide yes)))
(property "Description" "" (at 309.88 181.61 0) (effects (font (size 1.0 1.0))  (hide yes)))
(pin "1") )
(wire (pts (xy 309.88 181.61) (xy 309.88 186.69)) (stroke (width 0) (type default)))
(global_label "GND" (shape passive) (at 309.88 186.69 180) (effects (font (size 1.0 1.0)) (justify right) ) (property "Intersheetrefs" "${INTERSHEET_REFS}" (at 309.88 186.69 180) (effects (font (size 0.8 0.8))  (hide yes))))
(symbol (lib_id "Sphinx_V2:TLV3011") (at 72.39 229.87 0) (unit 1) (exclude_from_sim no) (in_bom yes) (on_board yes) (dnp no)
(property "Reference" "U508" (at 72.39 203.55 0) (effects (font (size 1.0 1.0))  ))
(property "Value" "TLV3011AIDBVR" (at 72.39 206.05 0) (effects (font (size 1.0 1.0))  ))
(property "Footprint" "Sphinx_V2:Package_TO_SOT_SMD__SOT-23-6" (at 72.39 229.87 0) (effects (font (size 1.0 1.0))  (hide yes)))
(property "Datasheet" "https://www.ti.com/lit/ds/symlink/tlv3011.pdf" (at 72.39 229.87 0) (effects (font (size 1.0 1.0))  (hide yes)))
(property "MPN" "TLV3011AIDBVR" (at 72.39 229.87 0) (effects (font (size 1.0 1.0))  (hide yes)))
(property "Description" "Independent VIO monitor to U903 P10 only, nominal1.626V; no reset or hardware shutdown action | 1.8-5.5V comparator, OPEN-DRAIN, 1.242V reference; DBV SOT23-6" (at 72.39 229.87 0) (effects (font (size 1.0 1.0))  (hide yes)))
(pin "3")
(pin "4")
(pin "5")
(pin "1")
(pin "6")
(pin "2") )
(wire (pts (xy 54.61 224.79) (xy 49.53 224.79)) (stroke (width 0) (type default)))
(global_label "IO_UV_SENSE" (shape passive) (at 49.53 224.79 180) (effects (font (size 1.0 1.0)) (justify right) ) (property "Intersheetrefs" "${INTERSHEET_REFS}" (at 49.53 224.79 180) (effects (font (size 0.8 0.8))  (hide yes))))
(wire (pts (xy 54.61 234.95) (xy 49.53 234.95)) (stroke (width 0) (type default)))
(global_label "IO_UV_REF" (shape passive) (at 49.53 234.95 180) (effects (font (size 1.0 1.0)) (justify right) ) (property "Intersheetrefs" "${INTERSHEET_REFS}" (at 49.53 234.95 180) (effects (font (size 0.8 0.8))  (hide yes))))
(wire (pts (xy 90.17 219.71) (xy 95.25 219.71)) (stroke (width 0) (type default)))
(global_label "IO_UV_REF" (shape passive) (at 95.25 219.71 0) (effects (font (size 1.0 1.0)) (justify left) ) (property "Intersheetrefs" "${INTERSHEET_REFS}" (at 95.25 219.71 0) (effects (font (size 0.8 0.8))  (hide yes))))
(wire (pts (xy 90.17 229.87) (xy 95.25 229.87)) (stroke (width 0) (type default)))
(global_label "IO_VALID" (shape passive) (at 95.25 229.87 0) (effects (font (size 1.0 1.0)) (justify left) ) (property "Intersheetrefs" "${INTERSHEET_REFS}" (at 95.25 229.87 0) (effects (font (size 0.8 0.8))  (hide yes))))
(wire (pts (xy 90.17 209.55) (xy 95.25 209.55)) (stroke (width 0) (type default)))
(global_label "3V3_CTRL" (shape passive) (at 95.25 209.55 0) (effects (font (size 1.0 1.0)) (justify left) ) (property "Intersheetrefs" "${INTERSHEET_REFS}" (at 95.25 209.55 0) (effects (font (size 0.8 0.8))  (hide yes))))
(wire (pts (xy 90.17 245.11) (xy 95.25 245.11)) (stroke (width 0) (type default)))
(global_label "GND" (shape passive) (at 95.25 245.11 0) (effects (font (size 1.0 1.0)) (justify left) ) (property "Intersheetrefs" "${INTERSHEET_REFS}" (at 95.25 245.11 0) (effects (font (size 0.8 0.8))  (hide yes))))
(symbol (lib_id "Sphinx_V2:Device__C") (at 144.78 228.6 0) (unit 1) (exclude_from_sim no) (in_bom yes) (on_board yes) (dnp no)
(property "Reference" "C509" (at 148.78 227.35 0) (effects (font (size 1.0 1.0)) (justify left) ))
(property "Value" "100n / 16V" (at 148.78 229.85 0) (effects (font (size 1.0 1.0)) (justify left) ))
(property "Footprint" "Sphinx_V2:Capacitor_SMD__C_0402_1005Metric" (at 144.78 228.6 0) (effects (font (size 1.0 1.0))  (hide yes)))
(property "Datasheet" "https://product.samsungsem.com/mlcc/CL05B104KO5NNN.do" (at 144.78 228.6 0) (effects (font (size 1.0 1.0))  (hide yes)))
(property "MPN" "CL05B104KO5NNNC" (at 144.78 228.6 0) (effects (font (size 1.0 1.0))  (hide yes)))
(property "Description" "100nF +/-10% 16V X7R 0402" (at 144.78 228.6 0) (effects (font (size 1.0 1.0))  (hide yes)))
(pin "1")
(pin "2") )
(wire (pts (xy 144.78 224.79) (xy 144.78 219.71)) (stroke (width 0) (type default)))
(global_label "3V3_CTRL" (shape passive) (at 144.78 219.71 180) (effects (font (size 1.0 1.0)) (justify right) ) (property "Intersheetrefs" "${INTERSHEET_REFS}" (at 144.78 219.71 180) (effects (font (size 0.8 0.8))  (hide yes))))
(wire (pts (xy 144.78 232.41) (xy 144.78 237.49)) (stroke (width 0) (type default)))
(global_label "GND" (shape passive) (at 144.78 237.49 180) (effects (font (size 1.0 1.0)) (justify right) ) (property "Intersheetrefs" "${INTERSHEET_REFS}" (at 144.78 237.49 180) (effects (font (size 0.8 0.8))  (hide yes))))
(symbol (lib_id "Sphinx_V2:Device__R") (at 219.71 210.82 0) (unit 1) (exclude_from_sim no) (in_bom yes) (on_board yes) (dnp no)
(property "Reference" "R511" (at 223.71 209.57 0) (effects (font (size 1.0 1.0)) (justify left) ))
(property "Value" "6.19k / 0.1%" (at 223.71 212.07 0) (effects (font (size 1.0 1.0)) (justify left) ))
(property "Footprint" "Sphinx_V2:Resistor_SMD__R_0603_1608Metric" (at 219.71 210.82 0) (effects (font (size 1.0 1.0))  (hide yes)))
(property "Datasheet" "https://yageogroup.com/component-documentation/download/specsheet/RT0603BRD076K19L" (at 219.71 210.82 0) (effects (font (size 1.0 1.0))  (hide yes)))
(property "MPN" "RT0603BRD076K19L" (at 219.71 210.82 0) (effects (font (size 1.0 1.0))  (hide yes)))
(property "Description" "0.1%; IO_VALID rises at1.242*(1+6.19/20)=1.626V nominal | 6.19kOhm +/-0.1% 0.1W 0603 thin film; 25ppm/C" (at 219.71 210.82 0) (effects (font (size 1.0 1.0))  (hide yes)))
(pin "1")
(pin "2") )
(wire (pts (xy 219.71 207.01) (xy 219.71 201.93)) (stroke (width 0) (type default)))
(global_label "1V8" (shape passive) (at 219.71 201.93 180) (effects (font (size 1.0 1.0)) (justify right) ) (property "Intersheetrefs" "${INTERSHEET_REFS}" (at 219.71 201.93 180) (effects (font (size 0.8 0.8))  (hide yes))))
(wire (pts (xy 219.71 214.63) (xy 219.71 219.71)) (stroke (width 0) (type default)))
(global_label "IO_UV_SENSE" (shape passive) (at 219.71 219.71 180) (effects (font (size 1.0 1.0)) (justify right) ) (property "Intersheetrefs" "${INTERSHEET_REFS}" (at 219.71 219.71 180) (effects (font (size 0.8 0.8))  (hide yes))))
(symbol (lib_id "Sphinx_V2:Device__R") (at 219.71 233.68 0) (unit 1) (exclude_from_sim no) (in_bom yes) (on_board yes) (dnp no)
(property "Reference" "R512" (at 223.71 232.43 0) (effects (font (size 1.0 1.0)) (justify left) ))
(property "Value" "20k / 0.1%" (at 223.71 234.93 0) (effects (font (size 1.0 1.0)) (justify left) ))
(property "Footprint" "Sphinx_V2:Resistor_SMD__R_0603_1608Metric" (at 219.71 233.68 0) (effects (font (size 1.0 1.0))  (hide yes)))
(property "Datasheet" "https://yageogroup.com/component-documentation/download/specsheet/RT0603BRD0720KL" (at 219.71 233.68 0) (effects (font (size 1.0 1.0))  (hide yes)))
(property "MPN" "RT0603BRD0720KL" (at 219.71 233.68 0) (effects (font (size 1.0 1.0))  (hide yes)))
(property "Description" "0.1%; IO_VALID rises at1.242*(1+6.19/20)=1.626V nominal | 20kOhm +/-0.1% 0.1W 0603 thin film; 25ppm/C" (at 219.71 233.68 0) (effects (font (size 1.0 1.0))  (hide yes)))
(pin "1")
(pin "2") )
(wire (pts (xy 219.71 229.87) (xy 219.71 224.79)) (stroke (width 0) (type default)))
(global_label "IO_UV_SENSE" (shape passive) (at 219.71 224.79 180) (effects (font (size 1.0 1.0)) (justify right) ) (property "Intersheetrefs" "${INTERSHEET_REFS}" (at 219.71 224.79 180) (effects (font (size 0.8 0.8))  (hide yes))))
(wire (pts (xy 219.71 237.49) (xy 219.71 242.57)) (stroke (width 0) (type default)))
(global_label "GND" (shape passive) (at 219.71 242.57 180) (effects (font (size 1.0 1.0)) (justify right) ) (property "Intersheetrefs" "${INTERSHEET_REFS}" (at 219.71 242.57 180) (effects (font (size 0.8 0.8))  (hide yes))))
(symbol (lib_id "Sphinx_V2:Device__R") (at 292.1 228.6 0) (unit 1) (exclude_from_sim no) (in_bom yes) (on_board yes) (dnp no)
(property "Reference" "R513" (at 296.1 227.35 0) (effects (font (size 1.0 1.0)) (justify left) ))
(property "Value" "10k" (at 296.1 229.85 0) (effects (font (size 1.0 1.0)) (justify left) ))
(property "Footprint" "Sphinx_V2:Resistor_SMD__R_0603_1608Metric" (at 292.1 228.6 0) (effects (font (size 1.0 1.0))  (hide yes)))
(property "Datasheet" "https://yageogroup.com/component-documentation/download/specsheet/RC0603FR-0710KL" (at 292.1 228.6 0) (effects (font (size 1.0 1.0))  (hide yes)))
(property "MPN" "RC0603FR-0710KL" (at 292.1 228.6 0) (effects (font (size 1.0 1.0))  (hide yes)))
(property "Description" "10k +/-1% 0.1W 0603 thick film; +/-100ppm/C" (at 292.1 228.6 0) (effects (font (size 1.0 1.0))  (hide yes)))
(pin "1")
(pin "2") )
(wire (pts (xy 292.1 224.79) (xy 292.1 219.71)) (stroke (width 0) (type default)))
(global_label "3V3_CTRL" (shape passive) (at 292.1 219.71 180) (effects (font (size 1.0 1.0)) (justify right) ) (property "Intersheetrefs" "${INTERSHEET_REFS}" (at 292.1 219.71 180) (effects (font (size 0.8 0.8))  (hide yes))))
(wire (pts (xy 292.1 232.41) (xy 292.1 237.49)) (stroke (width 0) (type default)))
(global_label "IO_VALID" (shape passive) (at 292.1 237.49 180) (effects (font (size 1.0 1.0)) (justify right) ) (property "Intersheetrefs" "${INTERSHEET_REFS}" (at 292.1 237.49 180) (effects (font (size 0.8 0.8))  (hide yes))))
(text "IO_VALID threshold nominal1.626V; conservative static bounds about1.56-1.70V. Monitor-only; no reset or latching UV cutoff." (at 15 266 0) (effects (font (size 1.0 1.0)) (justify left top) ))
(text "Place U508 divider at socket VIO; decouple each IC locally. Adjacent GND probe pads; high-Z probing; continuous signal return plane." (at 15 274 0) (effects (font (size 1.0 1.0)) (justify left top) ))(sheet_instances (path "" (page "9"))) (embedded_fonts no))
